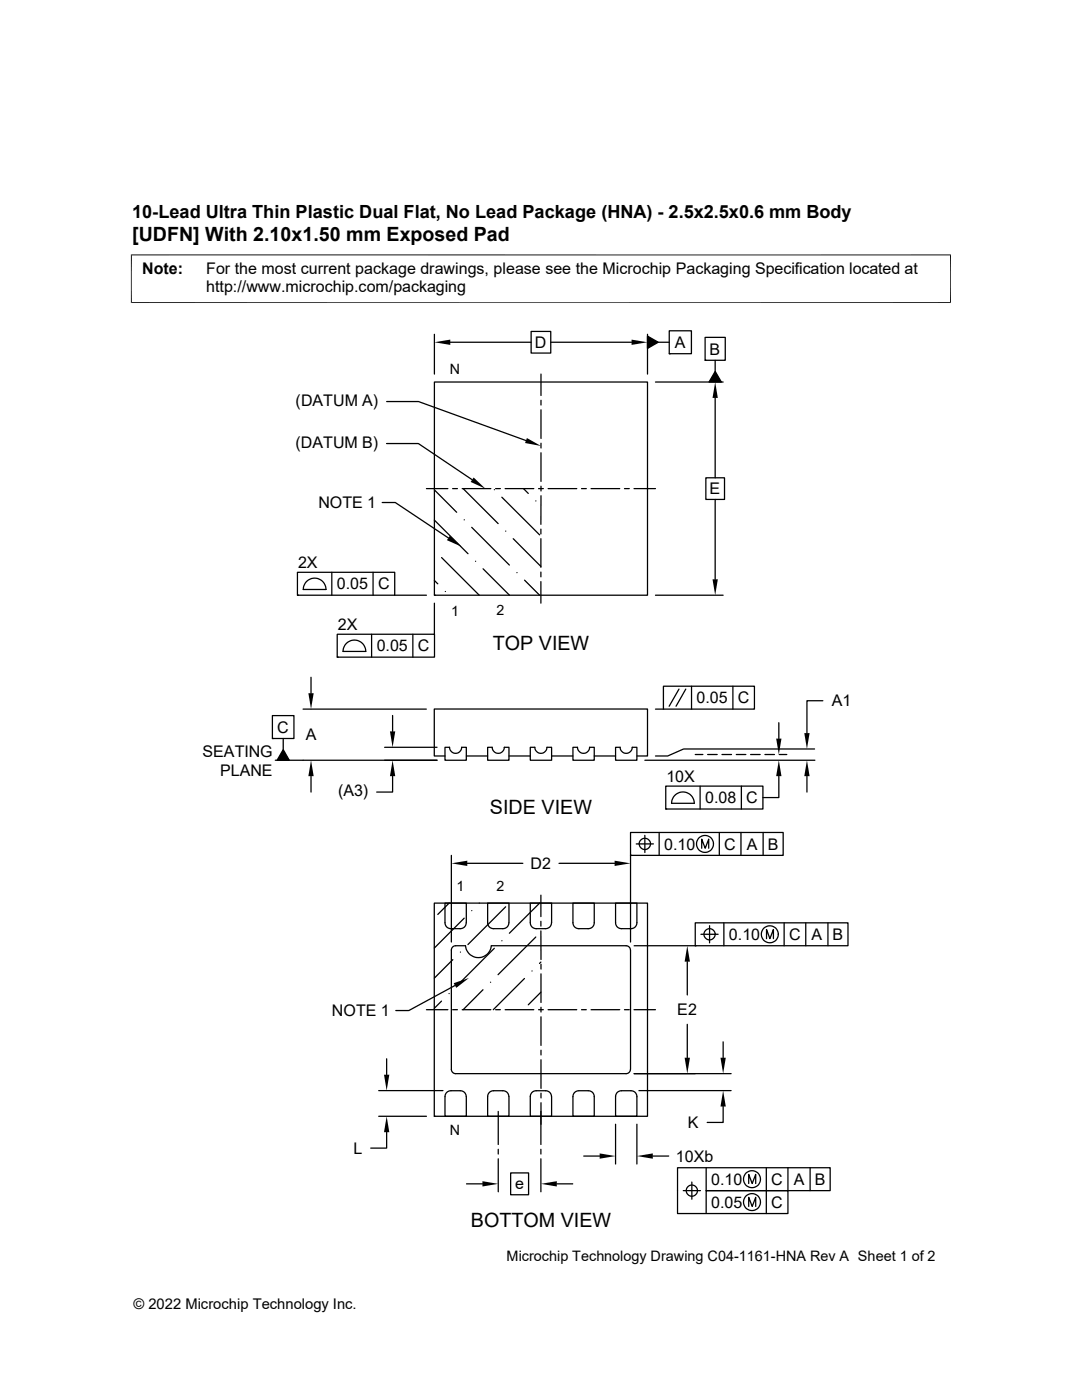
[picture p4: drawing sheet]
<svg xmlns="http://www.w3.org/2000/svg" width="216mm" height="279mm" viewBox="0 0 216 279" stroke-linecap="round" stroke-linejoin="round" font-family="sans-serif">
<g fill="none" stroke="#000" stroke-width=".25">
<path d="M86.7 76.2h42.5v42.6h-42.5zM86.7 66.7v8M89.9 68.3h16.1M106 66.1h3.9v4.4h-3.9zM107.9 74.7v4.2M107.9 79.9v.9M109.9 68.3h16.1M129.2 67.1l2.1 1.2-2.1 1.2zM129.2 66.7v8M130.8 76.2h13.5M131.3 68.3h2.2M133.5 66h4.5v4.6h-4.5z"/>
<path d="M133.5 70.6h.1M140.7 67.3h4v4.6h-4zM140.7 71.9h.1M142.7 74.1l1.2 2.1h-2.4zM142.7 71.9v2.2M142.7 79.4v16M77.1 88.5h6.4l10.7 7.2M77.2 80.1h6.3l21.5 7.8M85.1 97.5h4.3M86.7 97.8l4.4 4.4M90.3 97.5h1M92.2 97.5h5.7"/>
<path d="M92.4 97.5l7 7M98.6 97.7h.1M98.9 97.5h.9M100.1 99.2l7.6 7.5M100.8 97.5h5.7M104.5 97.5l.9 1M106.9 100h.1M107.5 97.5h.9M107.9 81.8v5.7M107.9 88.5v.9M107.9 90.4v5.7M107.9 97v1"/>
<path d="M107.9 98.9v5.7M109.4 97.5h5.7M116 97.5h1M117.9 97.5h5.8M124.6 97.5h1M126.5 97.5h4.3M140.8 95.4h3.8v4.3h-3.8zM142.7 99.7v15.9M59.4 114.2h19.4v4.6h-19.4zM59.4 118.8h.1M61.3 115.9a2.27 2.27 0 0 1 2.4-.3 2.27 2.27 0 0 1 1.3 2h-4.5l.2-.9zM66.2 114.2v4.6"/>
<path d="M74.4 114.2v4.6M76.3 100.3h2.6l10.6 7.1M78.7 118.8h6.4M86.7 118.8h.1M86.7 103.8l6.7 6.7M86.7 115.8l.7 .7M88.1 111.3l7.5 7.5M88.9 118h.1M92.6 103.7h.1M94.1 105.2l7.5 7.6M94.9 112h.1M96.4 113.5l5.3 5.3"/>
<path d="M100.9 106h.1M102.4 107.5l5.5 5.6M103.1 114.3h.1M104.7 115.8l3 3M107.9 105.6v1M107.9 107.5v5.7M107.9 114.2v.9M107.9 116.1v4.3M130.8 118.8h13.5M62.1 135.2v3.1M67.3 126.6h19.4v4.5h-19.4zM67.3 131.1h.1"/>
<path d="M69.2 128.3a2.27 2.27 0 0 1 2.5-.3 2.27 2.27 0 0 1 1.3 2h-4.5l.2-.9zM74.1 126.6v4.5M82.4 126.6v4.5M86.7 120.4v6.2M132.4 136.9h18.1v4.6h-18.1zM135.5 137.5l-2 3.4M136.8 137.5l-1.9 3.4M138 136.9v4.6M146.2 136.9v4.6M164.2 139.8h-3.2v6.5M54.4 142.8h4.3v4.6h-4.3zM54.4 147.4h.1"/>
<path d="M56.5 147.4v2.2M56.5 149.6l1.2 2.1h-2.4zM60.5 141.5h24.6M62.1 154.9v3.2M76.8 149.1h10.4M78.3 154.9v3.2h-3.1M78.3 142.8v3.2M87.2 151.7h-32.3M88.8 150.9h-2.1v-9.4h42.5v9.4h-2.1M88.8 149.1h.9a1.21 1.21 0 0 0 1.2 1.2 1.21 1.21 0 0 0 1.2-1.2h.9v2.6h-4.2zM93 150.9h4.3M97.3 149.1h.9a1.21 1.21 0 0 0 1.2 1.2 1.21 1.21 0 0 0 1.2-1.2h1v2.6h-4.3z"/>
<path d="M101.6 150.9h4.2M105.8 149.1h.9a1.21 1.21 0 0 0 1.2 1.2 1.21 1.21 0 0 0 1.2-1.2h1v2.6h-4.3zM110.1 150.9h4.2M114.3 149.1h.9a1.21 1.21 0 0 0 1.2 1.2 1.21 1.21 0 0 0 1.2-1.2h1v2.6h-4.3zM118.6 150.9h4.2M122.8 149.1h.9a1.21 1.21 0 0 0 1.2 1.2 1.21 1.21 0 0 0 1.3-1.2h.9v2.6h-4.3zM128.7 151.7h33.9M130.8 141.5h1.6M132.8 156.9h19.4v4.6h-19.4zM138.7 150.6h1.6M139.7 156.9v4.6M141.2 150.6h1.9"/>
<path d="M144.1 150.6h1.9M146.9 150.6h1.9M147.9 156.9v4.6M149.8 150.6h1.9M152.6 150.6h1.9M155.4 154.9v4.3h-3.2M155.4 144.2v3.2M155.5 150.6h1.5M161 154.9v3.2M162.5 149.5h-26.1l-3.2 1.4h-2.4M90.1 170.7v17.3M93.2 172.3h11.1"/>
<path d="M107.9 178.6v4.3M111.5 172.3h11.1M125.8 170.7v17.3M125.8 166.1h30.5v4.6h-30.5zM125.8 170.7h.1M127 168.4h3.4M127.5 168.4a1.14 1.14 0 0 1 1.5-1.1 1.14 1.14 0 0 1 .5 1.8 1.14 1.14 0 0 1-1.9-.3v-.4M128.7 166.7v3.4M131.5 166.1v4.6M132.8 161.5h.1M138.5 160.3a2.26 2.26 0 0 0-2.2-2.2 2.26 2.26 0 0 0-2.3 2.2h4.6M140 169.3v-1.8l.7 1.8 .7-1.8v1.8"/>
<path d="M143.5 166.1v4.6M147.8 166.1v4.6M152.3 166.1v4.6M86.7 180.2h42.5v42.6h-42.5zM88.1 199.8l-1.4 1.4M88.8 180.2h4.2v3.9a1.16 1.16 0 0 1-1.2 1.2h-1.8a1.16 1.16 0 0 1-1.2-1.2zM89.6 198.3h.1M89.6 180.2l-2.2 2.3M90.4 191.5l-3.7 3.7M90.8 196.7l-9.2 5h-2.6M91.9 190h.1M92.6 183.2l-5.9 6"/>
<path d="M92.9 188.7h-2a.87 .87 0 0 0-.8 .9v23.8a.87 .87 0 0 0 .8 .9h34a.91 .91 0 0 0 .9-.9v-23.8a.87 .87 0 0 0-.9-.9h-26.9M92.9 188.7a2.59 2.59 0 0 0 2.6 2.4 2.59 2.59 0 0 0 2.5-2.4M94.1 181.7h.1M95.6 180.2h.1M96.4 197.5l-4 4M97.9 196h.1M98.6 189.3l-7.5 7.5M100.1 187.7h.1M100.9 181l-7.5 7.5M101.5 184.1a1.16 1.16 0 0 1-1.1 1.2h-1.9a1.16 1.16 0 0 1-1.2-1.2v-3.9h4.3v3.9M104.6 195.3l-6.2 6.2M105.8 180.2h4.3l-.1 3.9a1.16 1.16 0 0 1-1.1 1.2h-1.9a1.16 1.16 0 0 1-1.2-1.2z"/>
<path d="M106.2 193.8h.1M106.9 187l-7.5 7.5M107.7 180.2l-6.1 6M107.9 185.8v5.7M107.9 183.9v.9M107.9 192l-.2 .3M107.9 198l-2.5 2.5M107.9 192.4v1M107.9 194.4v5.7M114.3 180.2h4.3v3.9a1.16 1.16 0 0 1-1.2 1.2h-1.9a1.16 1.16 0 0 1-1.2-1.2zM122.8 180.2h4.3v3.9a1.16 1.16 0 0 1-1.2 1.2h-1.9a1.16 1.16 0 0 1-1.2-1.2zM126.5 188.7h12.2"/>
<path d="M137.1 191.9v6.7M138.7 184.2h30.5v4.5h-30.5zM138.7 188.7h.1M139.9 186.5h3.4M141.6 184.7v3.5M144.4 184.2v4.5M153 187.3v-1.8l.6 1.8 .7-1.8v1.8M156.5 184.2v4.5M160.8 184.2v4.5M165.2 184.2v4.5M75.6 217.7h12.8M77.2 211.3v3.2"/>
<path d="M85.1 201.5h4.3M89.1 218l.6-.3h2.1a1.19 1.19 0 0 1 1.2 1.2v3.9h-4.2v-3.9zM90.3 201.5h1M92.2 201.5h5.7M98.9 201.5h.9M100.8 201.5h5.7M101.5 218.9a1.16 1.16 0 0 0-1.1-1.2h-1.9a1.16 1.16 0 0 0-1.2 1.2v3.9h4.3v-3.9M106.2 218l.6-.3h2.1a1.19 1.19 0 0 1 1.2 1.2v3.9h-4.3v-3.9zM107.5 201.5h.9M107.9 201v1M107.9 202.9v5.7M107.9 209.6v.9"/>
<path d="M107.9 211.5v5.7M107.9 218.2v.9M109.4 201.5h5.7M114.7 218l.6-.3h2.1a1.16 1.16 0 0 1 1.2 1.2v3.9h-4.3v-3.9zM116 201.5h1M117.9 201.5h5.8M123.2 218l.6-.3h2.1a1.16 1.16 0 0 1 1.2 1.2v3.9h-4.3v-3.9zM124.6 201.5h1M126.5 201.5h4.3M126.5 214.3h19.4M127.5 217.7h18.4M137.1 204.4v6.7"/>
<path d="M144.3 207.9v3.2M75.6 222.8h9.5M77.2 226v3.1h-3.2M86.7 222.8h.1M93.1 236.3h3.2M99.4 221.8v6.6M99.4 229.4v.9M99.4 231.3v6.5M101.9 234.1h3.6v4.3h-3.6zM107.9 229.4v.9M107.9 231.3v6.5M107.9 220.1v8.3"/>
<path d="M111.1 236.3h3.2M116.5 230.7h3.2M122.8 224.4v7.9M127.1 224.4v7.9M130.3 230.7h3.1M136.3 237.6h3.5M138 235.9v3.4M140.9 233v4.6h16.3v4.6h-22v-9.2h30.5v4.6h-24.8v4.6M144.3 220.8v3.2h-3.2M149.4 236.2v-1.8l.7 1.8 .7-1.8v1.8M152.9 233v9.2M157.2 233v4.6"/>
<path d="M161.6 233v4.6M149.4 240.8v-1.8l.7 1.8 .7-1.8v1.8"/>
<circle cx="140.7" cy="168.4" r="1.69"/>
<circle cx="141.6" cy="186.5" r="1.12"/>
<circle cx="153.6" cy="186.5" r="1.69"/>
<circle cx="138.1" cy="237.6" r="1.12"/>
<circle cx="150.1" cy="235.3" r="1.69"/>
<circle cx="150.1" cy="239.9" r="1.69"/>
</g>
<g fill="#000">
<path d="M86.7 68.3l3.2-.5v1zM126 67.8l3.2 .5-3.2 .5zM129.2 67.1l2.1 1.2-2.1 1.2zM142.7 76.2l.5 3.2h-1zM142.7 74.1l1.2 2.1h-2.4zM94.5 95.3l2.3 2.2-2.9-1.3zM105.1 87.4l2.8 1.6-3.1-.6zM89.8 106.9l2.3 2.2-2.9-1.3zM142.2 115.6h1l-.5 3.2zM61.5 138.3h1.1l-.5 3.2zM56.5 149.6l1.2 2.1h-2.4zM62.1 151.7l.5 3.2h-1.1z"/>
<path d="M77.8 146h1.1l-.6 3.1zM78.3 151.7l.6 3.2h-1.1zM155.4 151.7l.5 3.2h-1zM154.9 147.4h1l-.5 3.2zM161 151.7l.5 3.2h-1zM160.5 146.3h1l-.5 3.2zM90.1 172.3l3.1-.5v1zM122.6 171.8l3.2 .5-3.2 .5zM90.5 196.2l3.1-1-2.6 1.9zM137.1 188.7l.6 3.2h-1.1zM76.6 214.5h1.1l-.5 3.2zM136.6 211.1h1.1l-.6 3.2z"/>
<path d="M143.8 211.1h1l-.5 3.2zM77.2 222.8l.5 3.2h-1.1zM96.3 235.7l3.1 .6-3.1 .5zM107.9 236.3l3.2-.6v1.1zM119.7 230.2l3.1 .5-3.1 .5zM127.1 230.7l3.2-.5v1zM144.3 217.7l.5 3.1h-1z"/>
</g>
<path d="M26.1 50.9h163.7M26.2 50.8v9.7M189.7 50.8v9.7M26.1 60.4h163.7" fill="none" stroke="#000" stroke-width=".2"/>
<g font-size="3.9">
<text x="26.4" y="48">[UDFN] With 2.10x1.50 mm Exposed Pad</text>
<text x="98.3" y="129.7">TOP VIEW</text>
<text x="97.8" y="162.4">SIDE VIEW</text>
<text x="93.9" y="244.8">BOTTOM VIEW</text>
</g>
<text font-size="3.6" x="26.4" y="43.5">10-Lead Ultra Thin Plastic Dual Flat, No Lead Package (HNA) - 2.5x2.5x0.6 mm Body</text>
<g font-size="3.2">
<text x="28.4" y="54.6">Note:</text>
<text x="41.1" y="58.3">http://www.microchip.com/packaging</text>
<text x="41.1" y="54.6">For the most current package drawings, please see the Microchip Packaging Specification located at</text>
<text x="106.7" y="69.4">D</text>
<text x="134.7" y="69.4">A</text>
<text x="141.6" y="70.8">B</text>
<text x="59" y="80.9">(DATUM A)</text>
<text x="59" y="89.3">(DATUM B)</text>
<text x="63.5" y="101.4">NOTE 1</text>
<text x="141.6" y="98.7">E</text>
<text x="59.5" y="113.4">2X</text>
<text x="67.2" y="117.6">0.05</text>
<text x="75.4" y="117.6">C</text>
<text x="67.4" y="125.8">2X</text>
<text x="75.2" y="130">0.05</text>
<text x="83.4" y="130">C</text>
<text x="139" y="140.4">0.05</text>
<text x="147.2" y="140.4">C</text>
<text x="166" y="141">A1</text>
<text x="55.3" y="146.2">C</text>
<text x="61" y="147.8">A</text>
<text x="40.4" y="151.1">SEATING</text>
<text x="43.9" y="154.9">PLANE</text>
<text x="67.5" y="158.9">(A3)</text>
<text x="133" y="156.1">10X</text>
<text x="140.7" y="160.3">0.08</text>
<text x="148.9" y="160.3">C</text>
<text x="105.9" y="173.4">D2</text>
<text x="132.5" y="169.6">0.10</text>
<text x="144.5" y="169.6">C</text>
<text x="149" y="169.6">A</text>
<text x="153.2" y="169.6">B</text>
<text x="145.5" y="187.6">0.10</text>
<text x="157.5" y="187.6">C</text>
<text x="161.9" y="187.6">A</text>
<text x="166.1" y="187.6">B</text>
<text x="66.2" y="202.8">NOTE 1</text>
<text x="135.1" y="202.6">E2</text>
<text x="137.2" y="225.1">K</text>
<text x="70.5" y="230.3">L</text>
<text x="134.9" y="231.8">10Xb</text>
<text x="102.8" y="237.4">e</text>
<text x="141.9" y="236.5">0.10</text>
<text x="153.9" y="236.5">C</text>
<text x="158.4" y="236.5">A</text>
<text x="162.6" y="236.5">B</text>
<text x="141.9" y="241">0.05</text>
<text x="153.9" y="241">C</text>
</g>
<g font-size="2.9">
<text x="101.1" y="251.7">Microchip Technology Drawing C04-1161-HNA Rev A Sheet 1 of 2</text>
<text x="26.6" y="261.3">© 2022 Microchip Technology Inc.</text>
</g>
<g font-size="2.8">
<text x="89.7" y="74.5">N</text>
<text x="90" y="122.9">1</text>
<text x="99.1" y="122.8">2</text>
<text x="91.1" y="177.9">1</text>
<text x="99.1" y="177.8">2</text>
<text x="89.7" y="226.5">N</text>
</g>
</svg>
